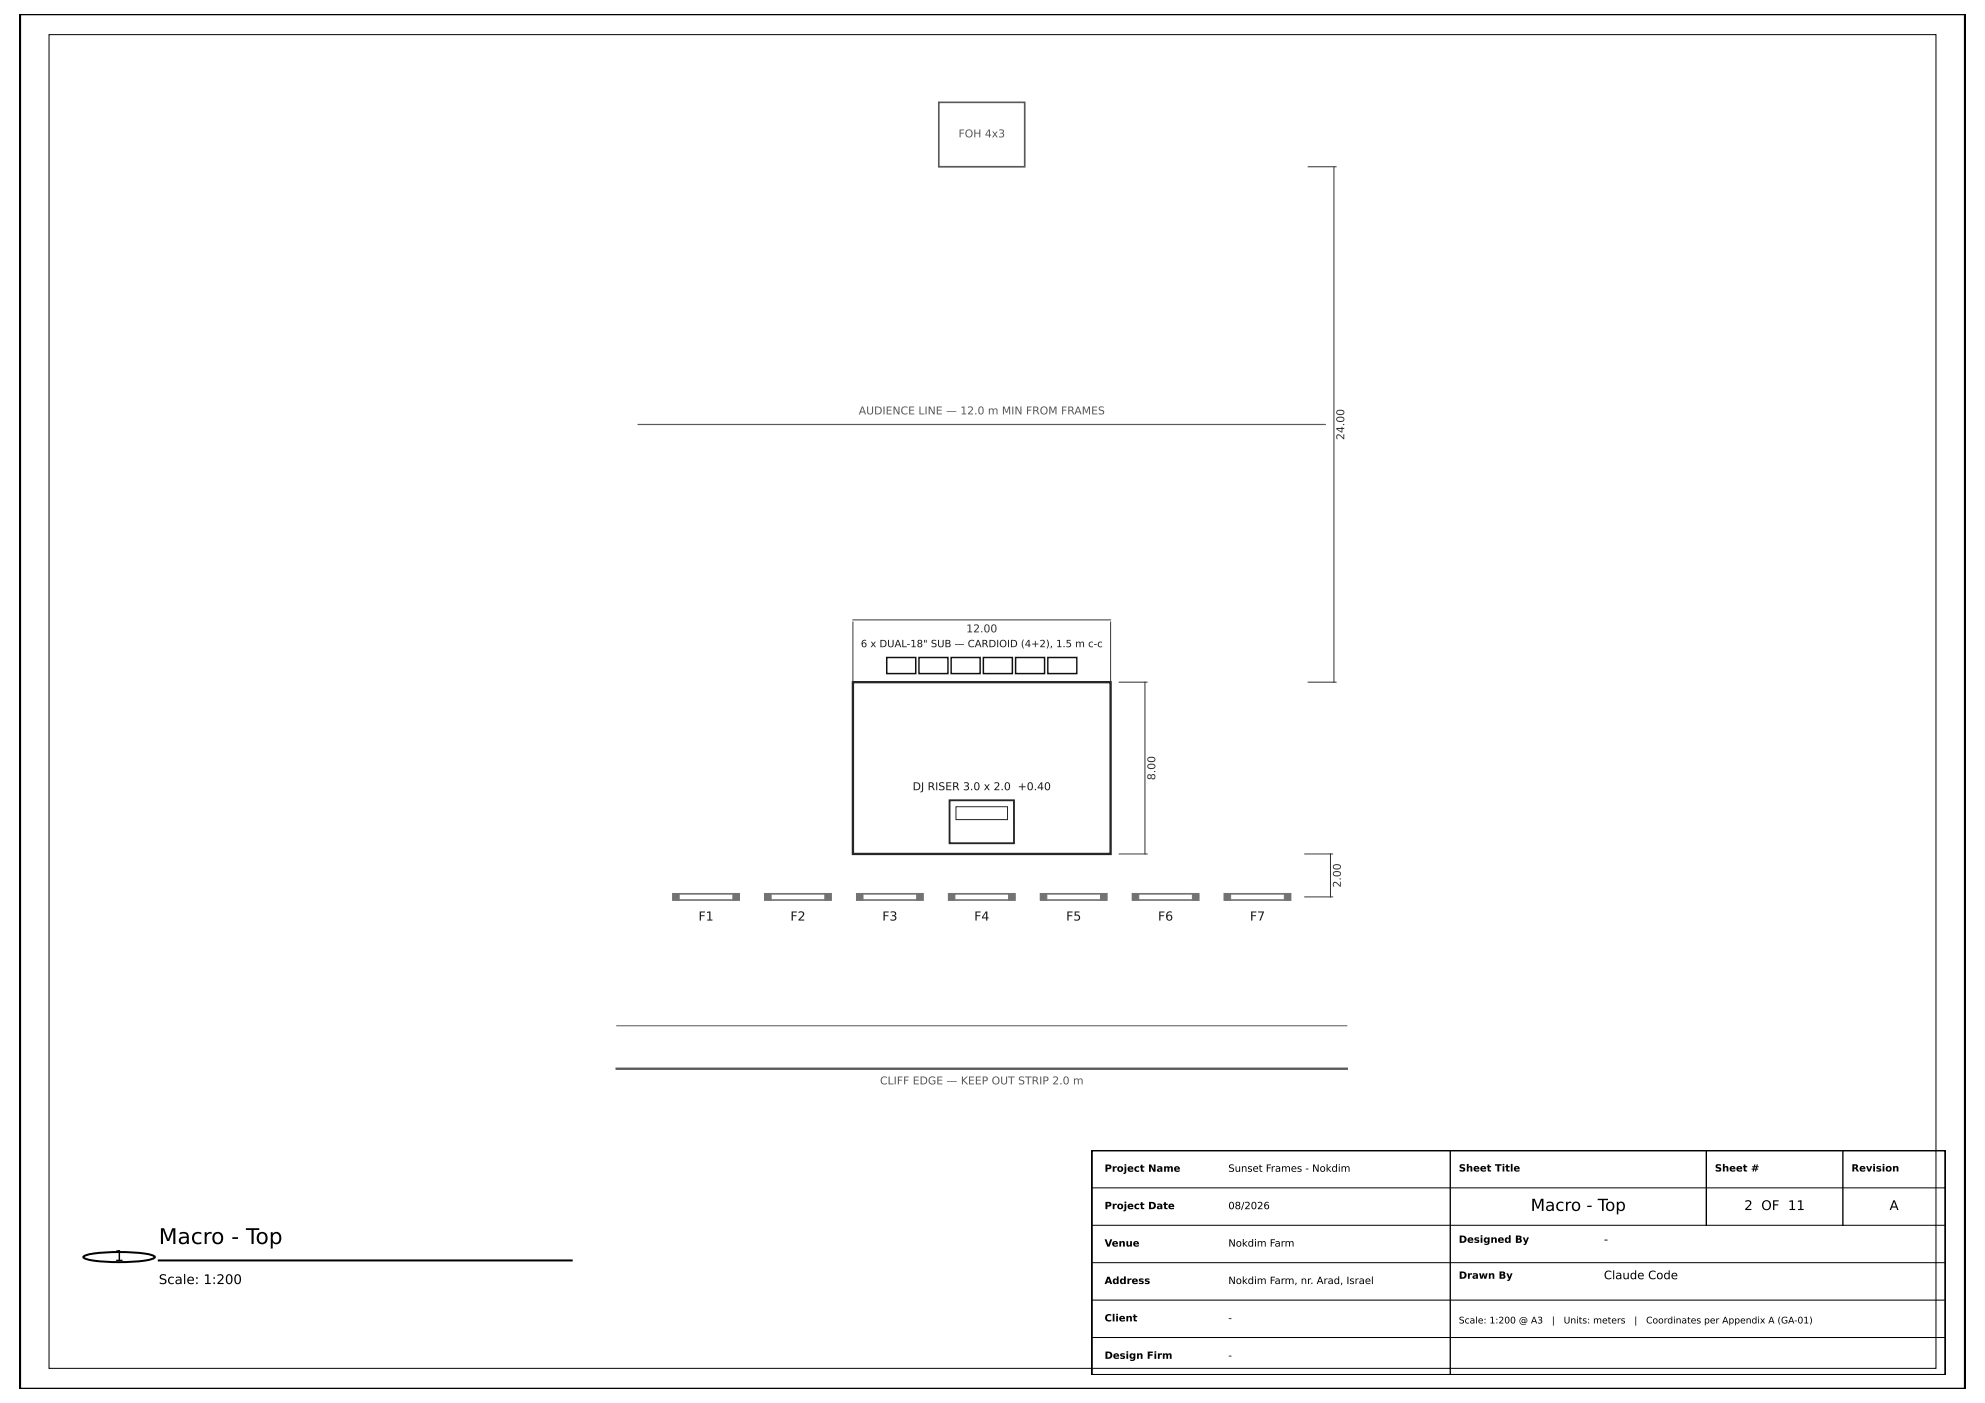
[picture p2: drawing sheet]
<svg xmlns="http://www.w3.org/2000/svg" width="420mm" height="297mm" viewBox="0 0 420 297" stroke-linecap="round" stroke-linejoin="round" font-family="sans-serif">
<path d="M4.2 3h411.7v291h-411.7z" fill="none" stroke="#000" stroke-width=".53"/>
<path d="M10.4 7.3h399.3v282.3h-399.3zM231.1 259.3h180.6M231.1 251.4h180.6M231.1 275.2h180.6M231.1 267.2h180.6M231.1 283.1h180.6" fill="none" stroke="#000" stroke-width=".21"/>
<path d="M142.4 189.2h14v1.3h-14zM161.9 189.2h14v1.3h-14zM181.3 189.2h14v1.3h-14zM200.8 189.2h14v1.3h-14zM220.2 189.2h14v1.3h-14zM239.7 189.2h14v1.3h-14zM259.1 189.2h14v1.3h-14z" fill="none" stroke="#737373" stroke-width=".35"/>
<g fill="#737373" stroke="#737373" stroke-width=".21">
<path d="M142.4 189.2h1.3v1.3h-1.3z"/>
<path d="M155.1 189.2h1.3v1.3h-1.3z"/>
<path d="M161.9 189.2h1.3v1.3h-1.3z"/>
<path d="M174.6 189.2h1.3v1.3h-1.3z"/>
<path d="M181.3 189.2h1.4v1.3h-1.4z"/>
<path d="M194 189.2h1.3v1.3h-1.3z"/>
<path d="M200.8 189.2h1.3v1.3h-1.3z"/>
<path d="M213.5 189.2h1.3v1.3h-1.3z"/>
<path d="M220.2 189.2h1.4v1.3h-1.4z"/>
<path d="M232.9 189.2h1.3v1.3h-1.3z"/>
<path d="M239.7 189.2h1.3v1.3h-1.3z"/>
<path d="M252.4 189.2h1.3v1.3h-1.3z"/>
<path d="M259.1 189.2h1.4v1.3h-1.4z"/>
<path d="M271.8 189.2h1.3v1.3h-1.3z"/>
</g>
<path d="M180.5 144.4h54.6v36.3h-54.6z" fill="none" stroke="#262626" stroke-width=".49"/>
<path d="M201 169.4h13.6v9.1h-13.6z" fill="none" stroke="#262626" stroke-width=".39"/>
<path d="M202.3 170.7h10.9v2.8h-10.9z" fill="none" stroke="#262626" stroke-width=".21"/>
<path d="M187.7 139.1h6.1v3.5h-6.1zM194.5 139.1h6.1v3.5h-6.1zM201.3 139.1h6.1v3.5h-6.1zM208.1 139.1h6.2v3.5h-6.2zM214.9 139.1h6.2v3.5h-6.2zM221.8 139.1h6.1v3.5h-6.1z" fill="none" stroke="#1a1a1a" stroke-width=".32"/>
<path d="M198.7 21.7h18.2v13.6h-18.2z" fill="none" stroke="#595959" stroke-width=".35"/>
<path d="M130.5 226.2h154.5" fill="none" stroke="#595959" stroke-width=".49"/>
<path d="M130.5 217.1h154.5" fill="none" stroke="#595959" stroke-width=".21"/>
<path d="M135.1 89.8h145.4" fill="none" stroke="#595959" stroke-width=".25"/>
<path d="M276.9 35.3h5.9M282.3 35.3v109.1M180.5 131.6v12.8M180.5 131.2h54.6M235.1 131.6v12.8M236.9 144.4h5.9M242.3 144.4v36.3M276.9 144.4h5.9M236.9 180.7h5.9M276.1 180.7h5.9M276.1 189.8h5.9M281.6 180.7v9.1" fill="none" stroke="#333" stroke-width=".21"/>
<path d="M231.1 243.5h180.6v47.5h-180.6zM17.7 265.9a20.1 20.1 0 0 1 7.5-.9h1.7a17.3 17.3 0 0 1 5.8 .9l.1 .1a4.2 4.2 0 0 1-2.9 .9 37.2 37.2 0 0 1-11.9-.5l-.4-.4zM33.6 266.8h87.4" fill="none" stroke="#000" stroke-width=".42"/>
<path d="M306.9 243.5v47.5M361.1 243.5v15.8M390 243.5v15.8" fill="none" stroke="#000" stroke-width=".28"/>
<text font-size="4.6" x="33.6" y="263.3">Macro - Top</text>
<text font-size="3.5" x="324" y="256.3">Macro - Top</text>
<text font-size="3.2" x="24.2" y="266.9">1</text>
<g font-size="2.8">
<text x="369.2" y="256.1">2 OF 11</text>
<text x="399.9" y="256.1">A</text>
<text x="33.6" y="271.8">Scale: 1:200</text>
</g>
<g font-size="2.6" fill="#1a1a1a">
<text x="147.8" y="194.8">F1</text>
<text x="167.3" y="194.8">F2</text>
<text x="186.7" y="194.8">F3</text>
<text x="206.2" y="194.8">F4</text>
<text x="225.6" y="194.8">F5</text>
<text x="245.1" y="194.8">F6</text>
<text x="264.5" y="194.8">F7</text>
</g>
<g font-size="2.5">
<text x="339.5" y="263.1">-</text>
<text x="339.5" y="270.7">Claude Code</text>
</g>
<g font-size="2.3" fill="#595959">
<text x="202.9" y="29.1">FOH 4x3</text>
<text x="181.7" y="87.7">AUDIENCE LINE — 12.0 m MIN FROM FRAMES</text>
<text x="186.2" y="229.5">CLIFF EDGE — KEEP OUT STRIP 2.0 m</text>
</g>
<g font-size="2.3" fill="#333">
<text x="284.5" y="93.1" transform="rotate(-90 284.5 93.1)">24.00</text>
<text x="204.5" y="133.8">12.00</text>
<text x="244.5" y="165.1" transform="rotate(-90 244.5 165.1)">8.00</text>
<text x="283.8" y="187.8" transform="rotate(-90 283.8 187.8)">2.00</text>
</g>
<text font-size="2.3" fill="#1a1a1a" x="193.2" y="167.2">DJ RISER 3.0 x 2.0 +0.40</text>
<text font-size="2.1" fill="#1a1a1a" x="182.2" y="137">6 x DUAL-18&quot; SUB — CARDIOID (4+2), 1.5 m c-c</text>
<g font-size="2.1">
<text x="233.8" y="248">Project Name</text>
<text x="260" y="248">Sunset Frames - Nokdim</text>
<text x="308.7" y="247.9">Sheet Title</text>
<text x="362.9" y="247.9">Sheet #</text>
<text x="391.8" y="247.9">Revision</text>
<text x="233.8" y="255.9">Project Date</text>
<text x="260" y="255.9">08/2026</text>
<text x="233.8" y="263.8">Venue</text>
<text x="260" y="263.8">Nokdim Farm</text>
<text x="308.7" y="263">Designed By</text>
<text x="233.8" y="271.7">Address</text>
<text x="260" y="271.7">Nokdim Farm, nr. Arad, Israel</text>
<text x="308.7" y="270.6">Drawn By</text>
<text x="233.8" y="279.7">Client</text>
<text x="260" y="279.7">-</text>
<text x="233.8" y="287.6">Design Firm</text>
<text x="260" y="287.6">-</text>
</g>
<g font-size="1.9">
<text x="308.7" y="280.1">Scale: 1:200 @ A3</text>
<text x="328.4" y="280.1">|</text>
<text x="330.9" y="280.1">Units: meters</text>
<text x="345.9" y="280.1">|</text>
<text x="348.4" y="280.1">Coordinates per Appendix A (GA-01)</text>
</g>
</svg>
